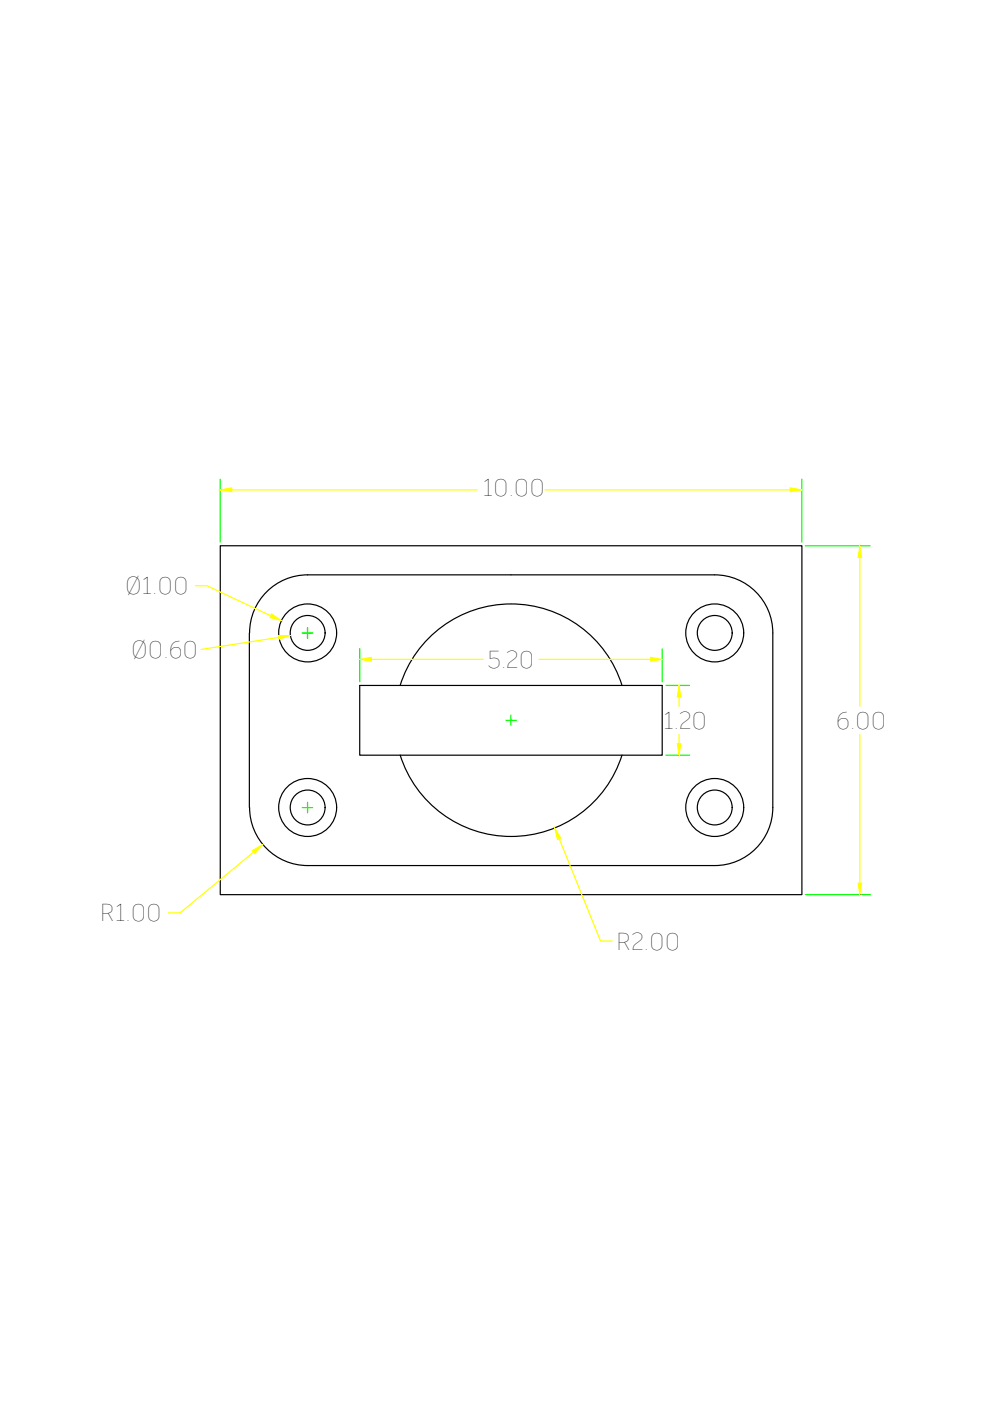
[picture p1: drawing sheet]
<svg xmlns="http://www.w3.org/2000/svg" width="210mm" height="297mm" viewBox="0 0 210 297" stroke-linecap="round" stroke-linejoin="round" font-family="sans-serif">
<!-- layer: Layer 1 -->
<g fill="none" stroke="#000" stroke-width=".25">
<path d="M46.7 115.7h123.3v74h-123.3zM52.9 134.2v37M65.2 121.9h86.3M65.2 121.9a12.3 12.3 0 0 0-12.3 12.3M151.5 121.9a12.3 12.3 0 0 1 12.4 12.3v37a12.3 12.3 0 0 1-12.4 12.3M76.3 145.3h64.1v14.8h-64.1zM84.8 145.3a24.6 24.6 0 0 1 23.6-17.3 24.6 24.6 0 0 1 23.5 17.3M52.9 171.2a12.3 12.3 0 0 0 12.3 12.3M84.8 160.1a24.6 24.6 0 0 0 23.6 17.2 24.6 24.6 0 0 0 23.5-17.2M65.2 183.5h86.3"/>
<circle cx="65.2" cy="134.2" r="6.1"/>
<circle cx="65.2" cy="134.2" r="3.7"/>
<circle cx="151.5" cy="134.2" r="6.1"/>
<circle cx="151.5" cy="134.2" r="3.7"/>
<circle cx="65.2" cy="171.2" r="3.7"/>
<circle cx="65.2" cy="171.2" r="6.1"/>
<circle cx="151.5" cy="171.2" r="6.1"/>
<circle cx="151.5" cy="171.2" r="3.7"/>
</g>
<path d="M46.7 101.6v13.3M170 101.6v13.3" fill="none" stroke="#0f0" stroke-width=".25"/>
<path d="M49.1 103.9h52.1M115.5 103.9h52" fill="none" stroke="#ff0" stroke-width=".25"/>
<path d="M46.7 103.9l2.4-.5v.9z" fill="#ff0"/>
<path d="M46.7 103.9l2.4-.5v.9z" fill="none" stroke="#ff0" stroke-width=".21"/>
<path d="M167.5 103.4l2.5 .5-2.5 .4z" fill="#ff0"/>
<path d="M167.5 103.4l2.5 .5-2.5 .4z" fill="none" stroke="#ff0" stroke-width=".21"/>
<path d="M170.8 115.7h13.7M170.8 189.7h13.7" fill="none" stroke="#0f0" stroke-width=".25"/>
<path d="M182.3 118.2v31.5M182.3 155.7v31.5" fill="none" stroke="#ff0" stroke-width=".25"/>
<path d="M182.3 115.7l.4 2.5h-.8z" fill="#ff0"/>
<path d="M182.3 115.7l.4 2.5h-.8z" fill="none" stroke="#ff0" stroke-width=".21"/>
<path d="M181.9 187.2h.8l-.4 2.5z" fill="#ff0"/>
<path d="M181.9 187.2h.8l-.4 2.5z" fill="none" stroke="#ff0" stroke-width=".21"/>
<path d="M76.3 137.5v7M140.4 137.5v7" fill="none" stroke="#0f0" stroke-width=".25"/>
<path d="M78.8 139.8h23.7M114.3 139.8h23.7" fill="none" stroke="#ff0" stroke-width=".25"/>
<path d="M76.3 139.8l2.5-.4v.8z" fill="#ff0"/>
<path d="M76.3 139.8l2.5-.4v.8z" fill="none" stroke="#ff0" stroke-width=".21"/>
<path d="M138 139.4l2.4 .4-2.4 .4z" fill="#ff0"/>
<path d="M138 139.4l2.4 .4-2.4 .4z" fill="none" stroke="#ff0" stroke-width=".21"/>
<path d="M141.2 145.3h5M141.2 160.1h5" fill="none" stroke="#0f0" stroke-width=".25"/>
<path d="M144 147.8v1.9M144 155.7v2" fill="none" stroke="#ff0" stroke-width=".25"/>
<path d="M144 145.3l.4 2.5h-.8z" fill="#ff0"/>
<path d="M144 145.3l.4 2.5h-.8z" fill="none" stroke="#ff0" stroke-width=".21"/>
<path d="M143.6 157.7h.8l-.4 2.4z" fill="#ff0"/>
<path d="M143.6 157.7h.8l-.4 2.4z" fill="none" stroke="#ff0" stroke-width=".21"/>
<path d="M118.6 177.8l8.7 21.7h2.5" fill="none" stroke="#ff0" stroke-width=".25"/>
<path d="M117.6 175.6l1.3 2.1-.7 .3z" fill="#ff0"/>
<path d="M117.6 175.6l1.3 2.1-.7 .3z" fill="none" stroke="#ff0" stroke-width=".21"/>
<path d="M107.3 152.7h2.2M108.3 151.6v2.2" fill="none" stroke="#0f0" stroke-width=".25"/>
<path d="M53.8 180.6l-15.6 13h-2.5" fill="none" stroke="#ff0" stroke-width=".25"/>
<path d="M53.5 180.3l2.2-1.2-1.7 1.9z" fill="#ff0"/>
<path d="M53.5 180.3l2.2-1.2-1.7 1.9z" fill="none" stroke="#ff0" stroke-width=".21"/>
<path d="M64.1 171.2h2.2M65.2 170.1v2.2" fill="none" stroke="#0f0" stroke-width=".25"/>
<path d="M41.4 124.2h2.5l13.5 6.3" fill="none" stroke="#ff0" stroke-width=".25"/>
<path d="M57.6 130.2l2 1.4-2.4-.7z" fill="#ff0"/>
<path d="M57.6 130.2l2 1.4-2.4-.7z" fill="none" stroke="#ff0" stroke-width=".21"/>
<path d="M64.1 134.2h2.2M65.2 133.1v2.2" fill="none" stroke="#0f0" stroke-width=".25"/>
<path d="M59.1 135.1l-16.5 2.6" fill="none" stroke="#ff0" stroke-width=".25"/>
<path d="M59 134.8h2.5l-2.3 .7z" fill="#ff0"/>
<path d="M59 134.8h2.5l-2.3 .7z" fill="none" stroke="#ff0" stroke-width=".21"/>
<path d="M64.1 134.2h2.2M65.2 133.1v2.2" fill="none" stroke="#0f0" stroke-width=".25"/>
<g font-size="5.2">
<text x="102.4" y="105.2">10.00</text>
<text x="26.4" y="126">Ø1.00</text>
<text x="27.7" y="139.5">Ø0.60</text>
<text x="103.3" y="141.6">5.20</text>
<text x="140.7" y="154.6">1.20</text>
<text x="177.3" y="154.5">6.00</text>
<text x="21" y="195.4">R1.00</text>
<text x="130.5" y="201.3">R2.00</text>
</g>
</svg>
